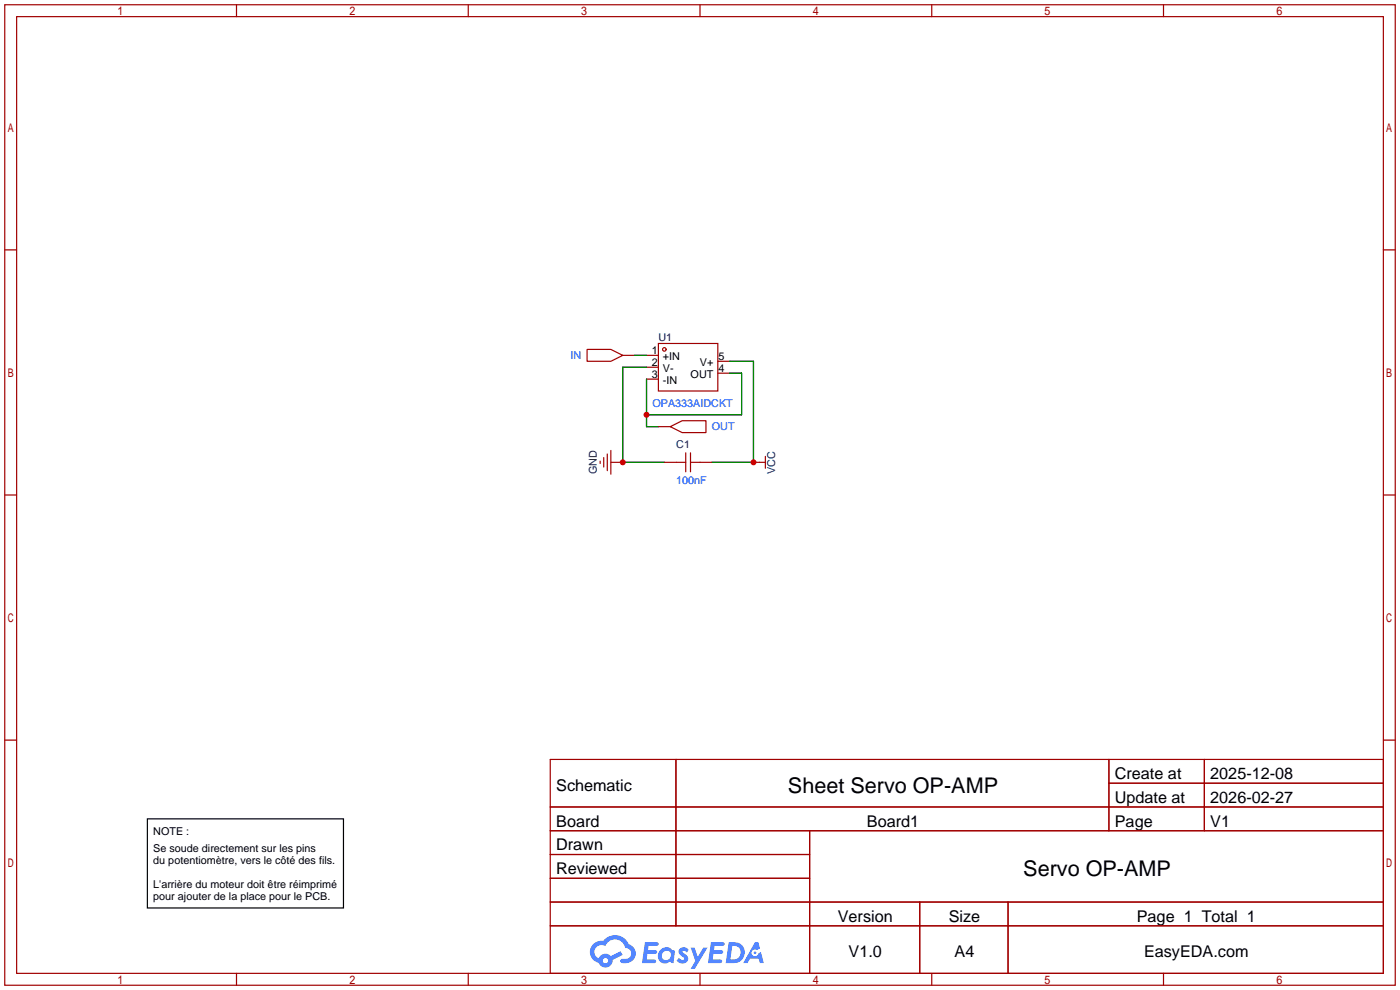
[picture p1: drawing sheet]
<svg xmlns="http://www.w3.org/2000/svg" width="299mm" height="212mm" viewBox="0 0 299 212" stroke-linecap="round" stroke-linejoin="round" font-family="sans-serif">
<g fill="none" stroke="#a10000" stroke-width=".25">
<path d="M1 1h297.2v209.6h-297.2zM3.6 3.6h292.1v204.4h-292.1zM50.5 1v2.6M100.1 1v2.6M149.6 1v2.6M199.1 1v2.6M248.7 1v2.6M1 53.4h2.6M295.7 53.4h2.5M125.5 74.7h5.1l2.5 1.2-2.5 1.3h-5.1zM133.1 75.9h2.5M138.2 75.9h2.5"/>
<path d="M138.2 78.5h2.5M140.7 73.4h12.7v10.2h-12.7zM153.4 79.8h2.6M153.4 77.2h2.6M128.3 98.6v.5M129 97.8v2M129.8 97v3.6M130.6 98.8h2.5M130.6 96.3v5M138.2 81h2.5M140.7 91.2h2.6M143.3 91.2l2.5-1.3h5.1v2.6h-5.1z"/>
<path d="M161 98.8h2.6M163.6 97.5v2.6M1 105.8h2.6M295.7 105.8h2.5M1 158.2h2.6M295.7 158.2h2.5M117.6 162.3h178.1v45.7h-178.1zM117.6 172.5h178.1M117.6 177.5h178.1M144.5 162.3v35.6M173 177.5v30.5M237 162.3v15.2"/>
<path d="M237 167.4h58.7M257.4 162.3v15.2M117.6 182.6h55.4M117.6 192.8h178.1M117.6 187.7h55.4M117.6 197.9h178.1M196.6 192.8v15.2M215.4 192.8v15.2M50.5 208v2.6M100.1 208v2.6M149.6 208v2.6M199.1 208v2.6"/>
<path d="M248.7 208v2.6"/>
<circle cx="142" cy="74.7" r=".38"/>
</g>
<path d="M135.6 75.9h2.6M138.2 78.5h-5.1v20.3h8.9M156 77.2h5v21.6h-8.9M156 79.8h2.5v8.8h-20.3M138.2 81v10.2h2.5" fill="none" stroke="#008700" stroke-width=".25"/>
<path d="M31.5 175h41.9v19.1h-41.9z" fill="none" stroke="#000" stroke-width=".25"/>
<g fill="#5487ff">
<path d="M145.3 202.7a1.3 1.3 0 0 1 1.9 .3l-.4 .6a.54 .54 0 0 0-.9-.2l.1 .2a1.34 1.34 0 0 1 .9 1.8 1.47 1.47 0 0 1-2.3-.1l.5-.6 .8 .5a.31 .31 0 0 0 .4-.3 .31 .31 0 0 0-.3-.4 1.12 1.12 0 0 1-.7-1.8z"/>
<path d="M147.6 202.5h.9l.6 2 1.2-2h.9l-2.7 4.6h-.9l1-1.7z"/>
<path d="M137.8 201.4h1.7a1.31 1.31 0 0 1 1.2 .2 .4 .4 0 0 1-.3 .5l-1.8 .1-.1 .9h1.6a.4 .4 0 0 1 .4 .4 .4 .4 0 0 1-.5 .4h-1.6l-.2 1.2h1.4a.46 .46 0 0 1 .5 0 .46 .46 0 0 1 .1 .5l-.4 .2h-2.6z"/>
<path d="M151.9 201.4h1.7a1.32 1.32 0 0 1 1.2 .2 .39 .39 0 0 1-.3 .5l-1.8 .1-.1 .9h1.6a.4 .4 0 0 1 .4 .4 .4 .4 0 0 1-.4 .4h-1.7l-.2 1.2h1.4a.46 .46 0 0 1 .5 0 .46 .46 0 0 1 .1 .5l-.4 .2h-2.6z"/>
<path d="M161.3 201.4h.8l.3 1.3-.6 .4a.75 .75 0 0 0-1.1 .3 .75 .75 0 0 0 .5 1 .75 .75 0 0 0 .9-.7l.5-.2 .6 2.3h-.8l-.3-.9h-1.8l-.5 .9h-1z"/>
<path d="M155.7 201.4l-.6 4.4h1.5a2.27 2.27 0 0 0 2.6-2.2 2.27 2.27 0 0 0-2.7-2.2zM156.5 202.1a1.5 1.5 0 0 1 1.8 1.6 1.5 1.5 0 0 1-1.9 1.4h-.3z"/>
<path d="M141.2 203a1.6 1.6 0 0 0-.3 2.3 1.6 1.6 0 0 0 2.3 .2l.7 .3 .3-2.4-.1-.3-.5-.1a1.58 1.58 0 0 0-2.4 0zM141.8 203.5a.98 .98 0 0 1 1.6 .4 .98 .98 0 0 1-1.1 1.3 .94 .94 0 0 1-.9-.7 .94 .94 0 0 1 .4-1z"/>
<path d="M126.8 201.8a2.37 2.37 0 0 0 1.1 4 1.54 1.54 0 0 0 1.8 1 1.54 1.54 0 0 0 1.2-1.6l2.2-1.1-.5-.8-2 1a1.57 1.57 0 0 0-2.7 .5 1.5 1.5 0 0 1-.7-2.1 1.5 1.5 0 0 1 2.2-.5 2.23 2.23 0 0 1 2.3-1.4 2.23 2.23 0 0 1 2 1.8 1.16 1.16 0 0 1 1.2 1.1 1.16 1.16 0 0 1-1.1 1.2h-.7a.47 .47 0 0 0-.5 .4 .47 .47 0 0 0 .4 .5 2.17 2.17 0 0 0 2.5-.9 2.17 2.17 0 0 0-.3-2.7l-.8-.4a3.2 3.2 0 0 0-5.5-.7l-1.1 .1zM128.8 205.3a.6 .6 0 0 1 1.2 0 .6 .6 0 0 1-1.2 0z"/>
<circle cx="161.4" cy="203.6" r=".28"/>
</g>
<path d="M142 98.8h4.6M146.6 96.8v4M147.6 98.8h4.5M147.6 96.8v4" fill="none" stroke="#a10000" stroke-width=".25"/>
<g fill="#c00">
<circle cx="161" cy="98.8" r=".63"/>
<circle cx="133.1" cy="98.8" r=".63"/>
<circle cx="138.2" cy="88.6" r=".63"/>
</g>
<g font-size="4.6">
<text x="168.4" y="169.4">Sheet Servo OP-AMP</text>
<text x="218.7" y="187.2">Servo OP-AMP</text>
</g>
<g font-size="3.5">
<text x="238.3" y="166.5">Create at</text>
<text x="258.7" y="166.5">2025-12-08</text>
<text x="118.9" y="169.1">Schematic</text>
<text x="238.3" y="171.6">Update at</text>
<text x="258.7" y="171.6">2026-02-27</text>
<text x="118.9" y="176.7">Board</text>
<text x="185.3" y="176.7">Board1</text>
<text x="238.3" y="176.7">Page</text>
<text x="258.7" y="176.7">V1</text>
<text x="118.9" y="181.8">Drawn</text>
<text x="118.9" y="186.8">Reviewed</text>
<text x="179.1" y="197">Version</text>
<text x="202.8" y="197">Size</text>
<text x="243" y="197">Page 1 Total 1</text>
<text x="181.4" y="204.6">V1.0</text>
<text x="204" y="204.6">A4</text>
<text x="244.5" y="204.6">EasyEDA.com</text>
</g>
<g font-size="2.3" fill="#00f">
<text x="121.9" y="76.8">IN</text>
<text x="139.4" y="86.9">OPA333AIDCKT</text>
<text x="152.1" y="92">OUT</text>
<text x="144.5" y="103.4">100nF</text>
</g>
<g font-size="2.3">
<text x="139.3" y="75.7">1</text>
<text x="141.7" y="77">+IN</text>
<text x="153.5" y="77">5</text>
<text x="139.3" y="78.3">2</text>
<text x="139.3" y="80.8">3</text>
<text x="141.7" y="79.5">V-</text>
<text x="141.7" y="82.1">-IN</text>
<text x="147.6" y="80.8">OUT</text>
<text x="149.6" y="78.3">V+</text>
<text x="153.5" y="79.5">4</text>
<text x="32.8" y="178.4">NOTE :</text>
<text x="32.8" y="182.2">Se soude directement sur les pins</text>
<text x="32.8" y="184.7">du potentiomètre, vers le côté des fils.</text>
<text x="32.8" y="189.8">L'arrière du moteur doit être réimprimé</text>
<text x="32.8" y="192.3">pour ajouter de la place pour le PCB.</text>
</g>
<g font-size="2.3" fill="#000080">
<text x="140.7" y="72.9">U1</text>
<text x="144.5" y="95.8">C1</text>
<text x="127.6" y="101.4" transform="rotate(-90 127.6 101.4)">GND</text>
<text x="165.7" y="101.2" transform="rotate(-90 165.7 101.2)">VCC</text>
</g>
</svg>
